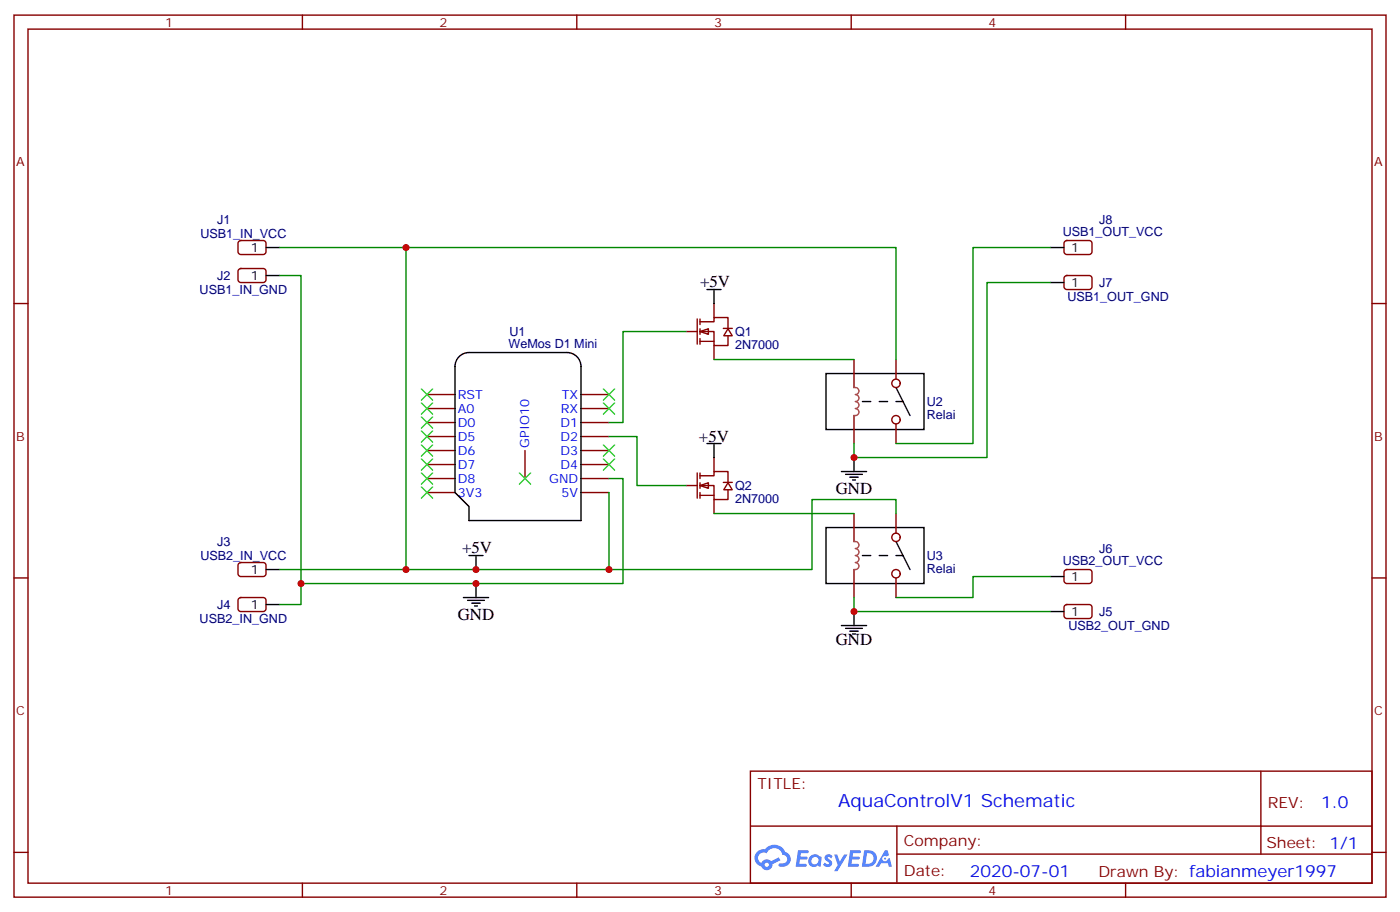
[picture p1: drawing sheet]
<svg xmlns="http://www.w3.org/2000/svg" width="353mm" height="230mm" viewBox="0 0 353 230" stroke-linecap="round" stroke-linejoin="round" font-family="sans-serif">
<g fill="none" stroke="#870000" stroke-width=".35">
<path d="M3.5 3.8h345.7v222.3h-345.7zM7.1 7.3h338.6v215.2h-338.6zM76.2 3.8v3.5M145.3 3.8v3.5M214.5 3.8v3.5M283.6 3.8v3.5M3.5 76.5h3.6M345.7 76.5h3.5M3.5 145.6h3.6M345.7 145.6h3.5M189.1 194.3h156.6v28.2h-156.6zM317.7 194.3v20.9"/>
<path d="M3.5 214.8h3.6M189.1 208.2h156.5M226 215.2h119.6M226 208.2v14.1M345.7 214.8h3.5M76.2 222.5v3.6M145.3 222.5v3.6M214.5 222.5v3.6M283.6 222.5v3.6"/>
</g>
<g fill="#5487ff">
<path d="M208.1 215.5a1.22 1.22 0 0 1 1.7 .3l-.4 .5a.47 .47 0 0 0-.3-.4 .47 .47 0 0 0-.5 .2v.1a1.3 1.3 0 0 1 1 1.8 1.39 1.39 0 0 1-2.2-.1l.5-.5 .7 .4a.29 .29 0 0 0 .3-.3 .29 .29 0 0 0-.2-.3 1.04 1.04 0 0 1-.6-1.7z"/>
<path d="M201.1 214.2h2.3a.37 .37 0 0 1 .4 .4 .37 .37 0 0 1-.4 .4h-1.6l-.1 .8h1.5l.3 .4-.4 .4h-1.5l-.2 1.1h1.7l.2 .5-.4 .2h-2.4z"/>
<path d="M214.2 214.2h2.4a.37 .37 0 0 1 .4 .4 .37 .37 0 0 1-.4 .4h-1.6l-.2 .8h1.6l.3 .4-.4 .4h-1.6l-.1 1.1h1.7l.1 .5-.3 .2h-2.5z"/>
<path d="M223 214.2h.7l.3 1.3-.6 .3a.69 .69 0 0 0-1 .3 .69 .69 0 0 0 .4 1 .69 .69 0 0 0 .9-.7l.5-.2 .6 2.2h-.8l-.3-.9h-1.7l-.5 .9h-.9z"/>
<path d="M210.2 215.3h.8l.6 1.8 1.1-1.8h.9l-2.6 4.2h-.8l.9-1.5z"/>
<path d="M217.8 214.2l-.6 4.2h1.3a2.11 2.11 0 0 0 2.5-2.1 2.11 2.11 0 0 0-2.5-2.1zM218.5 215a1.39 1.39 0 0 1 1.7 1.4 1.39 1.39 0 0 1-1.8 1.3h-.3z"/>
<path d="M204.1 215.9a1.47 1.47 0 0 0-.2 2.1 1.47 1.47 0 0 0 2.1 .1l.8 .3 .3-2.3-.2-.3h-.4a1.49 1.49 0 0 0-2.4 .1zM204.7 216.2a.92 .92 0 0 1 1.6 .5 .92 .92 0 0 1-1.3 1.1 .9 .9 0 0 1-.3-1.6z"/>
<path d="M190.8 214.6a2.18 2.18 0 0 0 1.1 3.7 1.44 1.44 0 0 0 1.6 .9 1.44 1.44 0 0 0 1.1-1.4l2.1-1-.5-.8-1.9 1a1.47 1.47 0 0 0-2.4 .4 1.39 1.39 0 0 1-.7-1.9 1.39 1.39 0 0 1 2-.5 2.12 2.12 0 0 1 2.2-1.3 2.12 2.12 0 0 1 1.8 1.7 1.07 1.07 0 0 1 1.2 1 1.07 1.07 0 0 1-1.1 1.1h-.6a.43 .43 0 0 0-.5 .4 .43 .43 0 0 0 .4 .5 1.98 1.98 0 0 0 2.5-1.2 1.98 1.98 0 0 0-1.2-2.6 2.98 2.98 0 0 0-5.1-.6l-1.1 .1zM192.7 217.9a.55 .55 0 0 1 1.1 0 .55 .55 0 0 1-1.1 0z"/>
<circle cx="223" cy="216.3" r=".26"/>
</g>
<g fill="none" stroke="#870000" stroke-width=".35">
<path d="M60.2 60.8l.5-.2h5.6a.71 .71 0 0 1 .7 .7v2.1l-.4 .7h-5.9l-.5-.2-.2-.5v-2.1zM60.2 67.9l.5-.2h5.6a.71 .71 0 0 1 .7 .7v2.1l-.4 .6-5.9 .1-.5-.2-.2-.5v-2.1zM107.6 99.4h7.1M146.4 99.4h7.1M107.6 102.9h7.1M107.6 106.5h7.1M107.6 110h7.1M107.6 113.5h7.1M107.6 117.1h7.1M132.3 113.5v7.1M146.4 102.9h7.1M146.4 106.5h7.1"/>
<path d="M146.4 110h7.1M146.4 113.5h7.1M146.4 117.1h7.1M107.6 120.6h7.1M107.6 124.1h7.1M146.4 120.6h7.1M146.4 124.1h7.1M60.2 142l.5-.3h5.6a.71 .71 0 0 1 .7 .8v2.1l-.4 .6-5.9 .1-.5-.3-.2-.4v-2.1zM60.2 150.8l.5-.2h5.6a.71 .71 0 0 1 .7 .7v2.1l-.4 .6-5.9 .1-.5-.2-.2-.5v-2.1z"/>
</g>
<path d="M67 62.4h3.6M67 69.4h3.6M115.7 89.9a3.5 3.5 0 0 1 2.5-1.1h24.7a3.5 3.5 0 0 1 3.5 3.6v38.8h-28.2v-3.6l-3.5-3.5v-31.7a3.5 3.5 0 0 1 1-2.5zM67 143.5h3.6M67 152.3h3.6" fill="none" stroke="#000" stroke-width=".35"/>
<path d="M70.6 62.4h31.7v81.1M70.6 69.4h5.2v82.9h-5.2M153.5 124.1v19.4h-82.9M153.5 120.6h3.5v26.4h-81.2" fill="none" stroke="#008700" stroke-width=".35"/>
<path d="M176.4 83.5l2.1-.7v1.4z" fill="#fff" stroke="#870000" stroke-width=".35"/>
<path d="M179.9 76.5v3.5M172.9 83.5h2.8M175.7 80.4v6.3M176.4 81.1h3.5v-1.1h3.5v2.8M176.4 83.5h3.5v3.6h3.5v-2.5M176.4 86h3.5M176.4 80.4v1.4M176.4 82.8v1.4M176.4 85.3v1.4M179.9 87.1v3.5M182.3 82.7h2.2M183.4 82.8l1.1 1.8h-2.1z" fill="none" stroke="#870000" stroke-width=".35"/>
<path d="M176.4 122.3l2.1-.7v1.4z" fill="#fff" stroke="#870000" stroke-width=".35"/>
<g fill="none" stroke="#870000" stroke-width=".35">
<path d="M268.3 69.6l.5-.2h5.7a.71 .71 0 0 1 .7 .7v2.1l-.5 .7-5.9 .1-.5-.3-.2-.5v-2.1zM268.3 60.8l.5-.2h5.7a.71 .71 0 0 1 .7 .7v2.1l-.5 .7h-5.9l-.5-.2-.2-.5v-2.1zM215.2 90.6v7M225.8 90.6v4.9M175.7 119.2v6.3M176.4 119.9h3.5v-1.1h3.5v2.8M176.4 119.2v1.4M179.9 115.3v3.5M215.2 104.7v7.1M225.8 106.8v5M172.9 122.3h2.8M176.4 122.3h3.5v3.6h3.5v-2.5"/>
<path d="M176.4 124.8h3.5M176.4 121.6v1.4M176.4 124.1v1.4M179.9 125.9v3.5M182.3 121.6h2.2M183.4 121.6l1.1 1.8h-2.1zM215.2 129.4v7.1M225.8 129.4v4.9M215.2 143.5v7.1M225.8 145.6v5M268.3 152.5l.5-.2h5.7a.71 .71 0 0 1 .7 .7v2.2l-.5 .6-5.9 .1-.5-.3-.2-.4v-2.2zM268.3 143.7l.5-.2h5.7a.71 .71 0 0 1 .7 .7v2.1l-.5 .7h-5.9l-.5-.2-.2-.5v-2.1z"/>
<circle cx="225.8" cy="96.6" r="1.06"/>
<circle cx="225.8" cy="105.8" r="1.06"/>
<circle cx="225.8" cy="135.4" r="1.06"/>
<circle cx="225.8" cy="144.6" r="1.06"/>
</g>
<path d="M102.3 62.4h123.5v28.2M264.6 62.4h-19.4v49.4h-19.4M264.6 71.2h-15.9v44.1h-33.5v-3.5M172.9 83.5h-15.9v23h-3.5M179.9 90.6h35.3M153.5 110h7v12.3h12.4M179.9 129.4h35.3M225.8 129.4v-3.5h-21.2v17.6h-51.1M215.2 150.6v3.5h49.4M264.6 145.3h-19.4v5.3h-19.4" fill="none" stroke="#008700" stroke-width=".35"/>
<g fill="none" stroke="#000" stroke-width=".35">
<path d="M178.2 73h3.5M179.9 73v3.5M264.6 71.2h3.5M264.6 62.4h3.5M208.1 94.1h24.7v14.1h-24.7zM225.8 97.6l3.5 7.1M178.2 111.8h3.5M179.9 111.8v3.5M212 118.8h6.4M213.1 119.5h4.2M215.2 115.3v3.5M118.2 140h3.5"/>
<path d="M119.9 140v3.5M208.1 132.9h24.7v14.1h-24.7zM214.1 120.2h2.2M214.8 120.9h.7M225.8 136.5l3.5 7M116.8 150.6h6.3M117.8 151.3h4.3M118.9 152h2.1M119.6 152.7h.7M119.9 147v3.6M212 157.6h6.4M213.1 158.3h4.2"/>
<path d="M214.1 159h2.2M214.8 159.7h.7M215.2 154.1v3.5M264.6 154.1h3.5M264.6 145.3h3.5"/>
</g>
<path d="M217.3 101.2h10.2M217.3 140h10.2" fill="none" stroke="#000" stroke-width=".35" stroke-dasharray="2.1 2.1"/>
<path d="M215.1 97.6a.92 .92 0 0 1 1.3 .7 .92 .92 0 0 1-.9 1.1 .88 .88 0 0 1 .9 .9 .88 .88 0 0 1-.9 .9 .88 .88 0 0 1 .9 .9 .88 .88 0 0 1-.9 .8 .93 .93 0 0 1 .9 1.2 .93 .93 0 0 1-1.3 .6M215.1 136.5a.92 .92 0 0 1 1.3 .6 .92 .92 0 0 1-.9 1.1 .88 .88 0 0 1 .9 .9 .88 .88 0 0 1-.9 .9 .88 .88 0 0 1 .9 .9 .88 .88 0 0 1-.9 .8 .93 .93 0 0 1 .9 1.2 .93 .93 0 0 1-1.3 .6" fill="none" stroke="#a64a4a" stroke-width=".35"/>
<g fill="none" stroke="#3c3" stroke-width=".35">
<path d="M106.2 98l2.8 2.8M109 98l-2.8 2.8M152 98l2.9 2.8M154.9 98l-2.9 2.8M106.2 119.2l2.8 2.8M106.2 112.1l2.8 2.8M106.2 108.6l2.8 2.8M106.2 105.1l2.8 2.8M106.2 101.5l2.8 2.9M106.2 115.6l2.8 2.9M109 119.2l-2.8 2.8M109 112.1l-2.8 2.8"/>
<path d="M109 108.6l-2.8 2.8M109 105.1l-2.8 2.8M109 101.5l-2.8 2.9M109 115.6l-2.8 2.9M130.9 119.2l2.8 2.8M133.7 119.2l-2.8 2.8M152 101.5l2.9 2.9M152 112.1l2.9 2.8M152 115.6l2.9 2.9M154.9 101.5l-2.9 2.9M154.9 112.1l-2.9 2.8M154.9 115.6l-2.9 2.9"/>
<path d="M106.2 122.7l2.8 2.8M109 122.7l-2.8 2.8"/>
</g>
<g fill="#c00">
<circle cx="215.2" cy="115.3" r=".88"/>
<circle cx="153.5" cy="143.5" r=".88"/>
<circle cx="119.9" cy="143.5" r=".88"/>
<circle cx="102.3" cy="143.5" r=".88"/>
<circle cx="75.8" cy="147" r=".88"/>
<circle cx="119.9" cy="147" r=".88"/>
<circle cx="102.3" cy="62.4" r=".88"/>
<circle cx="215.2" cy="154.1" r=".88"/>
</g>
<text font-size="4.6" fill="#00f" x="211.2" y="203.3">AquaControlV1 Schematic</text>
<g font-size="4.2">
<text x="176.4" y="72.2">+5V</text>
<text x="176.1" y="111.4">+5V</text>
<text x="210.6" y="124.5">GND</text>
<text x="116.4" y="139.3">+5V</text>
<text x="115.4" y="156.2">GND</text>
<text x="210.6" y="162.6">GND</text>
</g>
<g font-size="4.2" fill="#00f">
<text x="332.9" y="203.6">1.0</text>
<text x="244.3" y="220.9">2020-07-01</text>
</g>
<g font-size="3.9" fill="#800">
<text x="190.9" y="198.9">TITLE:</text>
<text x="319.5" y="203.6">REV:</text>
<text x="227.8" y="213.1">Company:</text>
<text x="319.1" y="213.7">Sheet: 1/1</text>
<text x="227.8" y="220.8">Date:</text>
<text x="276.8" y="220.9">Drawn By: fabianmeyer1997</text>
</g>
<g font-size="3.2" fill="#800">
<text x="41.6" y="6.8">1</text>
<text x="110.8" y="6.8">2</text>
<text x="179.9" y="6.8">3</text>
<text x="249.1" y="6.8">4</text>
<text x="4.1" y="41.9">A</text>
<text x="346.3" y="41.9">A</text>
<text x="4.1" y="111.1">B</text>
<text x="346.3" y="111.1">B</text>
<text x="4.1" y="180.2">C</text>
<text x="346.3" y="180.2">C</text>
<text x="41.6" y="225.5">1</text>
<text x="110.8" y="225.5">2</text>
<text x="179.9" y="225.5">3</text>
<text x="249.1" y="225.5">4</text>
</g>
<g font-size="3.2" fill="#000080">
<text x="50.5" y="60">USB1_IN_VCC</text>
<text x="54.7" y="56.5">J1</text>
<text x="267.8" y="59.5">USB1_OUT_VCC</text>
<text x="277" y="56.5">J8</text>
<text x="54.7" y="70.6">J2</text>
<text x="50.3" y="74.1">USB1_IN_GND</text>
<text x="269" y="75.9">USB1_OUT_GND</text>
<text x="277" y="72.3">J7</text>
<text x="128.1" y="87.8">WeMos D1 Mini</text>
<text x="128.4" y="84.5">U1</text>
<text x="185.2" y="87.9">2N7000</text>
<text x="185.2" y="84.7">Q1</text>
<text x="233.5" y="105.5">Relai</text>
<text x="233.5" y="102.4">U2</text>
<text x="185.2" y="123.5">Q2</text>
<text x="185.2" y="126.7">2N7000</text>
<text x="54.7" y="137.6">J3</text>
<text x="50.5" y="141.1">USB2_IN_VCC</text>
<text x="233.5" y="141.2">U3</text>
<text x="267.8" y="142.5">USB2_OUT_VCC</text>
<text x="277" y="139.4">J6</text>
<text x="233.5" y="144.3">Relai</text>
<text x="54.7" y="153.5">J4</text>
<text x="277" y="155.2">J5</text>
<text x="50.3" y="157">USB2_IN_GND</text>
<text x="269.2" y="158.8">USB2_OUT_GND</text>
</g>
<g font-size="3.2">
<text x="63.2" y="63.4">1</text>
<text x="269.9" y="63.4">1</text>
<text x="63.2" y="70.5">1</text>
<text x="269.9" y="72.2">1</text>
<text x="63.2" y="144.6">1</text>
<text x="269.9" y="146.3">1</text>
<text x="63.2" y="153.4">1</text>
<text x="269.9" y="155.2">1</text>
</g>
<g font-size="3.2" fill="#00f">
<text x="115.4" y="100.5">RST</text>
<text x="141.6" y="100.5">TX</text>
<text x="115.4" y="107.5">D0</text>
<text x="115.4" y="104">A0</text>
<text x="141.2" y="107.5">D1</text>
<text x="141.3" y="104">RX</text>
<text x="115.4" y="111.1">D5</text>
<text x="133.3" y="112.8" transform="rotate(-90 133.3 112.8)">GPIO10</text>
<text x="141.2" y="111.1">D2</text>
<text x="115.4" y="118.1">D7</text>
<text x="115.4" y="114.6">D6</text>
<text x="141.2" y="114.6">D3</text>
<text x="141.2" y="118.1">D4</text>
<text x="115.4" y="125.2">3V3</text>
<text x="115.4" y="121.6">D8</text>
<text x="138.4" y="121.6">GND</text>
<text x="141.5" y="125.2">5V</text>
</g>
</svg>
